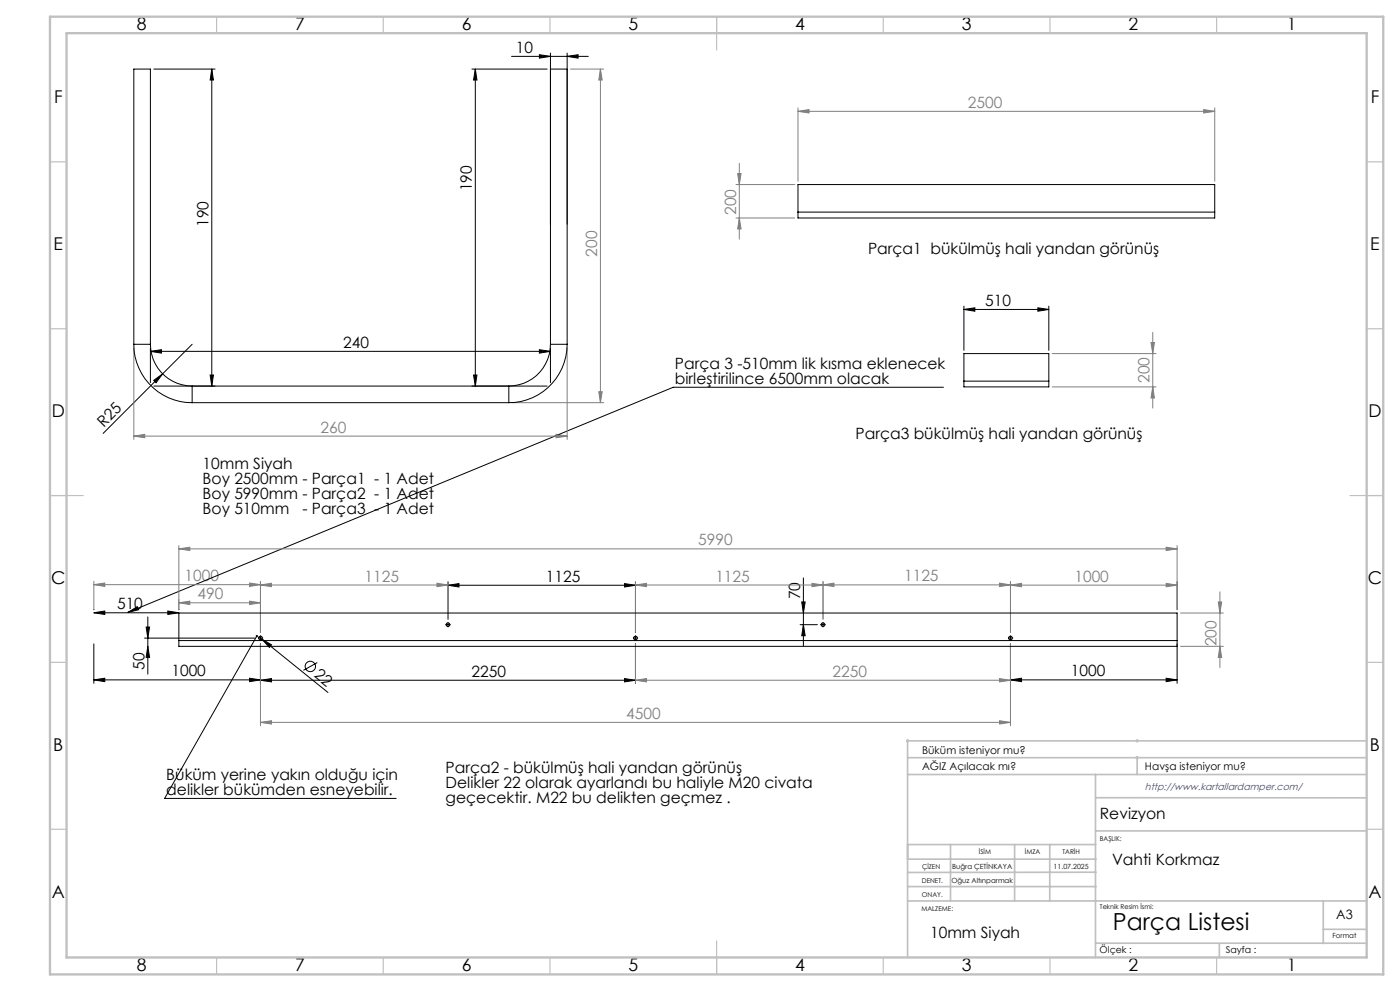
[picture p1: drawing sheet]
<svg xmlns="http://www.w3.org/2000/svg" width="420mm" height="297mm" viewBox="0 0 420 297" stroke-linecap="round" stroke-linejoin="round" font-family="sans-serif">
<g fill="none" stroke="#000" stroke-width=".3">
<path d="M153.5 16.9h23M161.8 16.4l3.3 .5-3.3 .5zM165.1 15.9v51.3M170.1 16.9l3.3-.5v1zM170.1 15.9v51.3M46.1 20.7h18.4M63.5 20.7v95M63.5 20.7l.5 3.3h-1zM141.6 20.7h22.5M142.6 20.7v95M142.6 20.7l.5 3.3h-1zM289.2 92.7l3.3-.5v1.1z"/>
<path d="M289.2 91.8v13.2M289.2 92.7h25.4M311.4 92.2l3.2 .5-3.2 .6zM314.6 91.8v13.2M45.1 105.3l3.3-.5v1zM45.1 104.3v10.4M45.1 105.3h120M46.1 114l2.7-2-2 2.7zM46.1 115.7h18.4M57.6 103.2l-26.7 26.7M63 112.4h1l-.5 3.3zM141.6 115.7h22.5"/>
<path d="M142.1 112.4h1l-.5 3.3zM161.8 104.8l3.3 .5-3.3 .5zM165.1 104.3v10.4M283 116.1h-81l-163.7 67.4M134.4 175.4l3.3-.5v1zM134.4 174.4v11.2M134.4 175.4h56.2M187.4 174.9l3.2 .5-3.2 .5zM190.6 174.4v15.1M241 173.2v20.4M28.2 193v11.8M28.2 183.7l3.2-.6v1z"/>
<path d="M28.2 182.6v.1M28.2 183.7h25.5M38.3 183.5l2.9-1.7 .4 .9zM43.4 191.2h33.1M43.9 187.9h1l-.6 3.3zM44.3 184.9v17.1M44.3 193.7l.6 3.3h-1zM50.3 183.1l3.4 .6-3.4 .4zM53.7 182.6v.1M77 190.6l-27.6 48.7h69.5M77.7 190.9l.9 .7M78 191.2h.3"/>
<path d="M78.1 192.9v12M78.1 191.1v.2M78.6 191.6l2.9 1.6-.7 .8zM78.6 191.6l19.8 15.9M95.2 198.6l-4.2 2.3M134.3 187.2h.2M134.4 187.1v.3M190.5 191.2h.3M190.6 191.1v.2M190.6 192.9v12M240 187.2h5.2M240.5 180.4h1l-.5 3.3z"/>
<path d="M241 187.2l.5 3.3h-1zM246.8 187.2h.2M246.9 187.1v.3M303 191.2h.3M303.1 191.1v.2M303.1 192.9v11.9M353.1 193v11.8M28.2 203.8l3.2-.5v1zM28.2 203.8h49.9M74.9 203.3l3.2 .5-3.2 .5zM78.1 203.9l3.4-.5v1zM78.1 203.9h112.5"/>
<path d="M187.4 203.4l3.2 .5-3.2 .5zM303.1 203.8l3.4-.5v1zM303.1 203.8h50M349.8 203.3l3.3 .5-3.3 .5z"/>
<circle cx="93.1" cy="199.7" r="1.55"/>
</g>
<path d="M271.8 222h1M271.9 221.7l.7 .7M272.3 221.5v1M272.6 221.7l-.7 .7M340.6 227.1h1M340.6 222h1M340.8 226.7l.7 .7M340.8 221.7l.7 .7M341.1 221.5v1M341.1 226.6v1M341.5 226.7l-.7 .7M341.5 221.7l-.7 .7" fill="none" stroke="#c0c0c0" stroke-width=".3"/>
<g fill="none" stroke="#808080" stroke-width=".3">
<path d="M171.1 20.7h10M180.1 20.7l.6 3.3h-1.1zM180.1 20.7v100M239.4 33.4l3.3-.6v1.1zM239.4 32.3v22M239.4 33.4h125M361.1 32.8l3.3 .6-3.3 .5zM364.4 32.3v22M220.8 55.3h17.6M221.3 52h1l-.5 3.3zM221.8 49v22.7M220.8 65.3h17.6"/>
<path d="M221.8 65.3l.5 3.3h-1zM345.8 99.6v22.7M40.1 104.2v27.5M170.1 104.2v27.5M179.6 117.4h1.1l-.6 3.3zM315.7 116h31.1M315.7 106h31.1M345.3 102.7h1l-.5 3.3zM345.8 116l.5 3.3h-1zM40.1 130.7l3.3-.5v1zM40.1 130.7h130M153.6 120.7h27.5"/>
<path d="M166.8 130.2l3.3 .5-3.3 .5zM28.2 175.2l3.2-.5v1.1zM28.2 174.2v8.5M28.2 175.2h49.9M53.7 164.5l3.2-.5v1zM53.7 163.5v19.2M53.7 164.5h299.4M74.9 174.7l3.2 .5-3.2 .6zM78.1 175.3l3.4-.5v1zM78.1 175.3h56.3M78.1 174.2v15.3M131.1 174.8l3.3 .5-3.3 .5z"/>
<path d="M134.4 174.3v11.3M190.6 175.3l3.4-.5v1zM190.6 174.3v15.2M190.6 175.3h56.3M243.6 174.8l3.3 .5-3.3 .5zM246.9 175.3l3.3-.5v1zM246.9 174.3v11.3M246.9 175.3h56.2M299.9 174.8l3.2 .5-3.2 .5zM303.1 174.3v15.2M303.1 175.4l3.4-.6v1.1zM303.1 175.4h50"/>
<path d="M349.8 174.8l3.3 .6-3.3 .5zM349.8 164l3.3 .5-3.3 .5zM353.1 163.5v19.2M366 177.4v22.7M53.7 180.7l3.2-.5v1zM53.7 180.7h24.4M74.9 180.2l3.2 .5-3.2 .5zM78.1 192.9v24.6M190.6 192.9v12M303.1 192.9v24.6M354.2 183.7h12.8M354.2 193.7h12.8"/>
<path d="M365.5 180.4h1l-.5 3.3zM366 193.7l.5 3.3h-1zM78.1 216.5l3.4-.5v1zM78.1 216.5h225M190.6 203.9l3.4-.5v1zM190.6 203.9h112.5M299.9 216l3.2 .5-3.2 .5zM299.9 203.4l3.2 .5-3.2 .5z"/>
</g>
<g fill="none" stroke="#000" stroke-width=".3" stroke-dasharray="15.2 1.3 1.3 1.3">
<path d="M77.9 191.2h-.4M78.2 191v-.5M78.2 191.5v.4M78.4 191.2h.4M134.2 187.2h-.5M134.4 187v-.5M134.4 187.5v.4M134.7 187.2h.4M190.4 191.2h-.4M190.7 191v-.5M190.7 191.5v.4M190.9 191.2h.4"/>
<path d="M246.7 187.2h-.5M246.9 187v-.5M246.9 187.5v.4M247.2 187.2h.4M302.9 191.2h-.4M303.2 191v-.5M303.2 191.5v.4M303.4 191.2h.4"/>
</g>
<g fill="none" stroke="#c0c0c0" stroke-width=".35">
<path d="M65 5v5M115 5v5M165 5v5M215 5v10M265 5v5M315 5v5M365 5v5M15 48.5h5M410 48.5h5M15 98.5h5M410 98.5h5M15 148.5h10"/>
<path d="M405 148.5h10M15 198.5h5M410 198.5h5M15 248.5h5M410 248.5h5M65 287v5M115 287v5M165 287v5M215 282v10M265 287v5M315 287v5M365 287v5"/>
</g>
<g fill="none" stroke="#c0c0c0" stroke-width=".5">
<path d="M272.3 232.1h137.7M272.3 227.1h137.7M328.6 239.1h81.4M328.6 232.1v54.9M341.1 227.1v5M410 222h-137.7v64.9M272.3 253.1h56.4M272.3 257.5h56.5M285.2 253.1v16.9M304.4 253.1v16.9M314.9 253.1v16.9M328.6 249h81.4"/>
<path d="M272.3 265.7h56.5M272.3 270h137.7M328.8 261.4l-56.5 .1M397 270v12.8M397 278.5h13M328.6 282.7h81.4M365.8 282.8v4.2"/>
</g>
<path d="M15 5h400v287h-400zM20 9.9h390v277h-390z" fill="none" stroke="#c0c0c0" stroke-width=".7"/>
<g fill="#000">
<path d="M46.1 114l2.7-2-2 2.7zM78.6 191.6l2.9 1.6-.7 .8z"/>
<path d="M161.8 16.4l3.3 .5-3.3 .5zM170.1 16.9l3.3-.5v1zM45.1 105.3l3.3-.5v1zM161.8 104.8l3.3 .5-3.3 .5zM303.1 203.8l3.4-.5v1zM349.8 203.3l3.3 .5-3.3 .5zM78.1 203.9l3.4-.5v1zM187.4 203.4l3.2 .5-3.2 .5zM134.4 175.4l3.3-.5v1zM187.4 174.9l3.2 .5-3.2 .5zM28.2 183.7l3.2-.6v1zM50.3 183.1l3.4 .6-3.4 .4z"/>
<path d="M63.5 20.7l.5 3.3h-1zM63 112.4h1l-.5 3.3zM43.9 187.9h1l-.6 3.3zM44.3 193.7l.6 3.3h-1z"/>
<path d="M142.1 112.4h1l-.5 3.3zM142.6 20.7l.5 3.3h-1zM241 187.2l.5 3.3h-1zM240.5 180.4h1l-.5 3.3z"/>
<path d="M76.8 190.4a.34 .34 0 0 0 .1 .5 .34 .34 0 0 0 .4-.1 .34 .34 0 0 0-.1-.5l-.2 .3 .2-.3zM38.3 183.5l2.9-1.7 .4 .9z"/>
<path d="M74.9 203.3l3.2 .5-3.2 .5zM28.2 203.8l3.2-.5v1zM311.4 92.2l3.2 .5-3.2 .6zM289.2 92.7l3.3-.5v1.1z"/>
</g>
<g fill="#808080">
<path d="M299.9 174.8l3.2 .5-3.2 .5zM246.9 175.3l3.3-.5v1zM74.9 174.7l3.2 .5-3.2 .6zM28.2 175.2l3.2-.5v1.1zM74.9 180.2l3.2 .5-3.2 .5zM53.7 180.7l3.2-.5v1z"/>
<path d="M40.1 130.7l3.3-.5v1zM166.8 130.2l3.3 .5-3.3 .5zM239.4 33.4l3.3-.6v1.1zM361.1 32.8l3.3 .6-3.3 .5zM78.1 216.5l3.4-.5v1zM299.9 216l3.2 .5-3.2 .5zM190.6 203.9l3.4-.5v1zM299.9 203.4l3.2 .5-3.2 .5zM78.1 175.3l3.4-.5v1zM131.1 174.8l3.3 .5-3.3 .5zM190.6 175.3l3.4-.5v1zM243.6 174.8l3.3 .5-3.3 .5zM303.1 175.4l3.4-.6v1.1zM349.8 174.8l3.3 .6-3.3 .5zM53.7 164.5l3.2-.5v1zM349.8 164l3.3 .5-3.3 .5z"/>
<path d="M345.8 116l.5 3.3h-1zM345.3 102.7h1l-.5 3.3z"/>
<path d="M180.1 20.7l.6 3.3h-1.1zM179.6 117.4h1.1l-.6 3.3zM221.3 52h1l-.5 3.3zM221.8 65.3l.5 3.3h-1zM365.5 180.4h1l-.5 3.3zM366 193.7l.5 3.3h-1z"/>
</g>
<g fill="none" stroke="#000" stroke-width=".3">
<path d="M239.4 63.6v1.7h125v-1.7M239.4 63.6h125M239.4 63.6v-8.3h125v8.3M40.1 103.2a17.5 17.5 0 0 0 17.5 17.5M40.1 103.2h5M40.1 103.2v-82.5h5v82.5M45.1 103.2a12.5 12.5 0 0 0 12.5 12.5M57.6 115.7v5M57.6 115.7h95M152.6 115.7v5M165.1 103.2a12.5 12.5 0 0 1-12.5 12.5M165.1 103.2h5"/>
<path d="M165.1 103.2v-82.5h5v82.5M170.1 103.2a17.5 17.5 0 0 1-17.5 17.5M289.2 114.2v1.8h25.4v-1.8M289.2 114.2h25.4M289.2 114.2v-8.2h25.4v8.2M57.6 120.7h95M53.7 192v1.7h299.4v-1.7M53.7 192h299.4M53.7 192v-8.3h299.4v8.3"/>
<circle cx="78.2" cy="191.2" r=".55"/>
<circle cx="134.4" cy="187.2" r=".55"/>
<circle cx="190.7" cy="191.2" r=".55"/>
<circle cx="246.9" cy="187.2" r=".55"/>
<circle cx="303.2" cy="191.2" r=".55"/>
</g>
<text font-size="7.1" x="333.8" y="278.7">Parça Listesi</text>
<g font-size="5.3">
<text x="41" y="9">8</text>
<text x="88.5" y="9">7</text>
<text x="138.5" y="9">6</text>
<text x="188.5" y="9">5</text>
<text x="238.5" y="9">4</text>
<text x="288.5" y="9">3</text>
<text x="338.5" y="9">2</text>
<text x="386" y="9">1</text>
<text x="16.2" y="30.7">F</text>
<text x="411.2" y="30.7">F</text>
<text x="16.1" y="75">E</text>
<text x="411.1" y="75">E</text>
<text x="15.5" y="125">D</text>
<text x="410.5" y="125">D</text>
<text x="15.4" y="175">C</text>
<text x="410.4" y="175">C</text>
<text x="16" y="225">B</text>
<text x="411" y="225">B</text>
<text x="15.5" y="269.2">A</text>
<text x="410.5" y="269.2">A</text>
<text x="41" y="291">8</text>
<text x="88.5" y="291">7</text>
<text x="138.5" y="291">6</text>
<text x="188.5" y="291">5</text>
<text x="238.5" y="291">4</text>
<text x="288.5" y="291">3</text>
<text x="338.5" y="291">2</text>
<text x="386" y="291">1</text>
</g>
<g font-size="4.7">
<text x="154.8" y="15.9">10</text>
<text x="141.6" y="57.3" transform="rotate(-90 141.6 57.3)">190</text>
<text x="62.5" y="68" transform="rotate(-90 62.5 68)">190</text>
<text x="260.4" y="76.1">Parça1 bükülmüş hali yandan görünüş</text>
<text x="295.6" y="91.7">510</text>
<text x="103" y="104.3">240</text>
<text x="202.5" y="110.5">Parça 3 -510mm lik kısma eklenecek</text>
<text x="202.5" y="115">birleştirilince 6500mm olacak</text>
<text x="31.2" y="128.3" transform="rotate(-45 31.2 128.3)">R25</text>
<text x="256.7" y="131.7">Parça3 bükülmüş hali yandan görünüş</text>
<text x="60.8" y="140.5">10mm Siyah</text>
<text x="60.8" y="145.1">Boy 2500mm - Parça1 - 1 Adet</text>
<text x="60.8" y="149.6">Boy 5990mm - Parça2 - 1 Adet</text>
<text x="60.8" y="154.1">Boy 510mm</text>
<text x="90.7" y="154.1">- Parça3 - 1 Adet</text>
<text x="163.8" y="174.4">1125</text>
<text x="240" y="179.7" transform="rotate(-90 240 179.7)">70</text>
<text x="35.1" y="182.6">510</text>
<text x="43.4" y="200.7" transform="rotate(-90 43.4 200.7)">50</text>
<text x="51.4" y="202.7">1000</text>
<text x="94" y="202.7" transform="rotate(39 94 202.7)">22</text>
<text x="141.5" y="202.8">2250</text>
<text x="321.3" y="202.7">1000</text>
<text x="49.9" y="233.7">Büküm yerine yakın olduğu için</text>
<text x="133.7" y="231.6">Parça2 - bükülmüş hali yandan görünüş</text>
<text x="49.9" y="238.2">delikler bükümden esneyebilir.</text>
<text x="133.7" y="236.1">Delikler 22 olarak ayarlandı bu haliyle M20 civata</text>
<text x="133.7" y="240.7">geçecektir. M22 bu delikten geçmez .</text>
<text x="330" y="245.3">Revizyon</text>
<text x="333.6" y="259.3">Vahti Korkmaz</text>
<text x="279" y="281.3">10mm Siyah</text>
</g>
<g font-size="4.7" fill="#808080">
<text x="290.4" y="32.3">2500</text>
<text x="220.8" y="64.4" transform="rotate(-90 220.8 64.4)">200</text>
<text x="179.1" y="76.9" transform="rotate(-90 179.1 76.9)">200</text>
<text x="344.8" y="114.7" transform="rotate(-90 344.8 114.7)">200</text>
<text x="96.1" y="129.7">260</text>
<text x="209.5" y="163.5">5990</text>
<text x="55.4" y="174.2">1000</text>
<text x="59.3" y="179.6">490</text>
<text x="109.4" y="174.3">1125</text>
<text x="214.6" y="174.3">1125</text>
<text x="271.2" y="174.3">1125</text>
<text x="322.3" y="174.3">1000</text>
<text x="365" y="193.7" transform="rotate(-90 365 193.7)">200</text>
<text x="249.8" y="202.8">2250</text>
<text x="187.9" y="215.5">4500</text>
</g>
<text font-size="3.9" x="400.9" y="275.5">A3</text>
<g font-size="3.2">
<text x="276.6" y="226">Büküm isteniyor mu?</text>
<text x="276.6" y="230.9">AĞIZ Açılacak mı?</text>
<text x="343.5" y="230.9">Havşa isteniyor mu?</text>
</g>
<text font-size="2.9" fill="#00f" x="343.5" y="236.9">http://www.kartallardamper.com/</text>
<g font-size="2.8">
<text x="329.9" y="285.5">Ölçek :</text>
<text x="367.8" y="285.5">Sayfa :</text>
</g>
<g font-size="2.1">
<text x="285.6" y="260.3">Buğra ÇETİNKAYA</text>
<text x="316.1" y="260.3">11.07.2025</text>
<text x="285.4" y="264.6">Oğuz Altınparmak</text>
<text x="399.8" y="281.3">Format</text>
</g>
<g font-size="2">
<text x="330" y="251.9">BAŞLIK:</text>
<text x="293.7" y="255.9">İSİM</text>
<text x="307.5" y="255.9">İMZA</text>
<text x="318.7" y="255.9">TARİH</text>
<text x="276.6" y="260.3">ÇİZEN</text>
<text x="276.6" y="264.6">DENET.</text>
<text x="276.6" y="268.7">ONAY.</text>
<text x="276.4" y="272.9">MALZEME:</text>
<text x="330" y="272.5">Teknik Resim İsmi:</text>
</g>
</svg>
